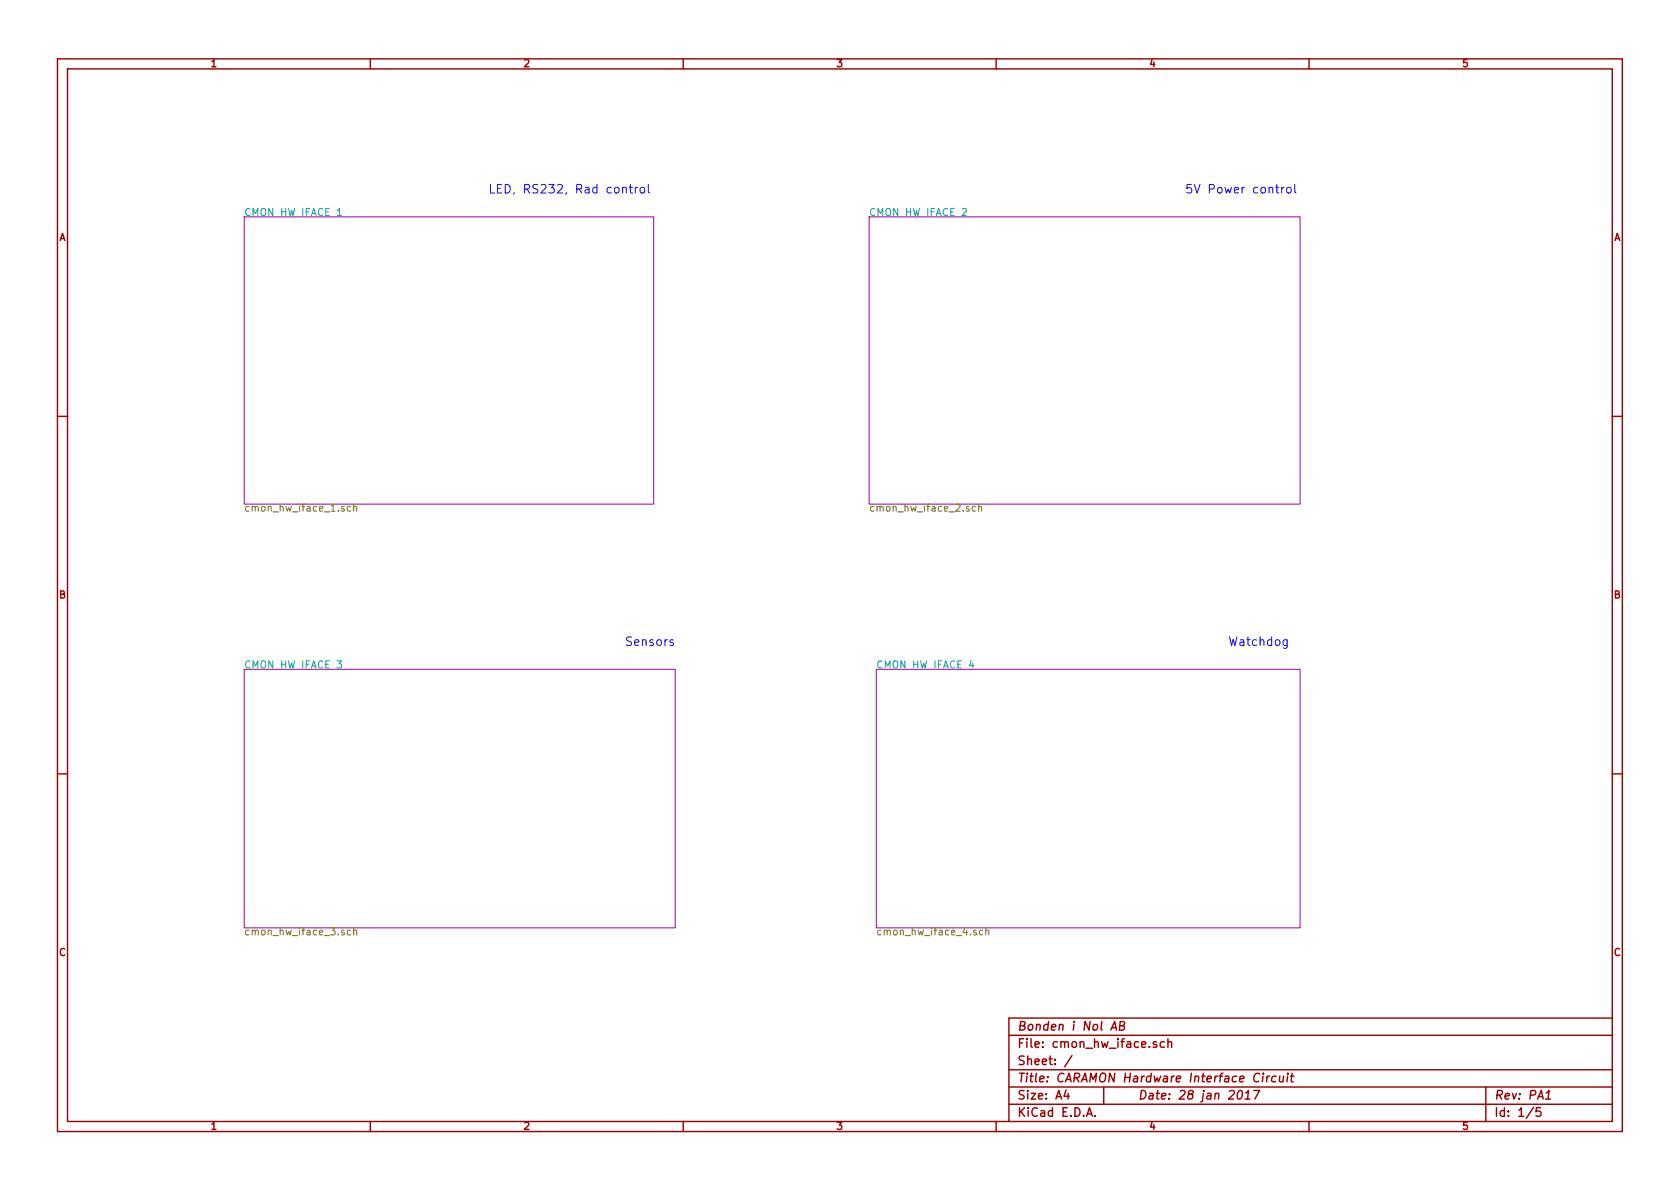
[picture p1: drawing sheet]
<svg xmlns="http://www.w3.org/2000/svg" width="297mm" height="210mm" viewBox="0 0 297 210" stroke-linecap="round" stroke-linejoin="round" font-family="sans-serif">
<g fill="none" stroke="#a00000" stroke-width=".25">
<path d="M10.2 10.4h276.6v189.7h-276.6zM11.9 12.2h273.2v186.1h-273.2zM65.5 10.4v1.8M120.8 10.4v1.8M176.1 10.4v1.8M231.4 10.4v1.8M10.2 73.6h1.7M285.1 73.6h1.7M10.2 136.8h1.7M285.1 136.8h1.7M65.5 198.3v1.8M120.8 198.3v1.8"/>
<path d="M176.1 198.3v1.8M178.4 183.1h106.7M178.4 189.2h106.7M178.4 195.3h106.7M178.4 192.2h106.7M188.5 192.8l-.4 1h1M188.8 193.3v1.1M189.5 186.7l-1.3 1.9M192.1 197.4l.5-1.5 .5 1.5M192.3 197h.7M193.6 197.3v.1M195.1 192.2v3.1"/>
<path d="M196.4 182.2l.7-1.6 .3 1.6M196.6 181.7h.7M198 181.4l.7-.1 .1-.2v-.3l-.2-.2h-.5l-.2 1.6h.6l.2-.2 .1-.3-.3-.3M204.5 184.3l-.4-.1-.2 .2 .1 .2 .5 .2v.3h-.6M205.9 184.3a.48 .48 0 0 0-.7 0v.8l.2 .1 .5-.1M206.5 184.3h.1a.36 .36 0 0 1 .6 .1v.8M206.5 183.7v1.5M219 193l.4-.2a.88 .88 0 0 1-.4 1.6l-.2-.3a1.19 1.19 0 0 1 .2-1.1zM220.1 194.4h.9M220.2 193.3l.6-.5-.2 1.6M221.7 192.8h1l-.8 1.6M222.7 189.9a.73 .73 0 0 0-1 .4 .73 .73 0 0 0 .5 1l.4-.1"/>
<path d="M223.3 190.3l-.1 1M223.4 189.8v.1M224.1 190.3l-.2 1M224.5 190.3l-.3 .1-.2 .2M225.6 190.4l-.1-.1a.52 .52 0 0 0-.6 .3v.6l.2 .1 .4-.1M226.3 190.3l-.1 .9 .4 .1 .2-.1M226.9 190.3l-.1 1M227.7 190.3l-.2 1M227.7 189.8v.1M228.2 190.3h.6M228.4 189.8l-.1 1.3 .4 .2M231.4 198.3v1.8"/>
<path d="M262.7 192.2v6.1M271.1 195.8l-1.3 2M272.4 195.9h-.7l-.1 .7 .2-.1h.5l.2 .3-.1 .5-.2 .1-.6-.1M273.3 194.4h.8M273.4 193.3l.5-.5-.2 1.6M285.1 180h-106.7v18.3"/>
</g>
<path d="M43.2 38.3h72.4v50.8h-72.4zM153.7 38.3h76.2v50.8h-76.2zM43.2 118.4h76.2v45.7h-76.2zM154.9 118.4h75v45.7h-75z" fill="none" stroke="#a000a0" stroke-width=".18"/>
<path d="M59.7 37.2l.3-.4v1.3M59.7 38.1h.7M170.2 37l.4-.2 .3 .4-.8 .9h.8M59.6 116.9h.8l-.5 .4 .4 .2v.5l-.2 .1-.5-.1M171.7 116.8l-.3 .9h.8M172 117.3v.8" fill="none" stroke="#00a0a0" stroke-width=".18"/>
<path d="M62 89.6h-.4l-.2 .2 .1 .5h.5M62.5 89.7l.2-.1h.3l.1 .8M62.5 89.1v1.3M172.5 89.6h-.4l-.2 .2 .1 .5h.5M173 89.7l.2-.1h.3l.1 .8M173 89.1v1.3M62 164.5h-.4l-.2 .2 .1 .6h.5M62.5 164.6l.2-.1h.3l.1 .8M62.5 164.1v1.2M173.7 164.5h-.3l-.2 .2 .1 .6h.4M174.3 164.6l.2-.1h.3v.8M174.3 164.1v1.2" fill="none" stroke="#808000" stroke-width=".18"/>
<g fill="none" stroke="#00f" stroke-width=".18">
<path d="M111.3 33.1h.5M111.5 32.6v1.3l.3 .2M112.3 33.1v1M112.8 33.1l-.3 .1-.2 .2M113.3 33.3l.2-.2 .4 .2v.7l-.2 .1-.4-.1zM114.6 32.6v1.3l.3 .2M226.6 33.1v1M227.1 33.1l-.3 .1-.2 .2M227.6 33.3l.2-.2 .4 .2v.7l-.2 .1-.4-.1zM228.9 32.6v1.3l.3 .2M119 113.2l-.3-.1-.3 .3 .1 .2 .5 .1v.4h-.6M227.6 113.1v1.3l-.3 .2h-.4"/>
<path d="M227.6 113.2a.48 .48 0 0 0-.7 .1v.7l.3 .1h.4"/>
</g>
<g font-size="2.1" fill="#00f">
<text x="86.4" y="34.3">LED, RS232, Rad control</text>
<text x="209.5" y="34.3">5V Power control</text>
<text x="110.5" y="114.3">Sensors</text>
<text x="217.2" y="114.3">Watchdog</text>
</g>
<g font-size="2.1" fill="#a00000">
<text x="179.9" y="185.4">File: cmon_hw_iface.sch</text>
<text x="179.9" y="182.3">Bonden i Nol AB</text>
<text x="179.9" y="191.5">Title: CARAMON Hardware Interface Circuit</text>
<text x="179.9" y="188.4">Sheet: /</text>
<text x="179.9" y="197.6">KiCad E.D.A.</text>
<text x="179.9" y="194.5">Size: A4</text>
<text x="201.2" y="194.5">Date: 28 jan 2017</text>
<text x="264.2" y="194.5">Rev: PA1</text>
<text x="264.2" y="197.6">Id: 1/5</text>
</g>
<g font-size="1.8" fill="#a00000">
<text x="37.3" y="11.9">1</text>
<text x="92.7" y="11.9">2</text>
<text x="148" y="11.9">3</text>
<text x="203.3" y="11.9">4</text>
<text x="258.6" y="11.9">5</text>
<text x="10.4" y="42.7">A</text>
<text x="285.3" y="42.7">A</text>
<text x="10.4" y="105.9">B</text>
<text x="285.3" y="105.9">B</text>
<text x="10.4" y="169.1">C</text>
<text x="285.3" y="169.1">C</text>
<text x="37.3" y="199.8">1</text>
<text x="92.7" y="199.8">2</text>
<text x="148" y="199.8">3</text>
<text x="203.3" y="199.8">4</text>
<text x="258.6" y="199.8">5</text>
</g>
<g font-size="1.8" fill="#00a0a0">
<text x="43.2" y="38.2">CMON HW IFACE 1</text>
<text x="153.7" y="38.2">CMON HW IFACE 2</text>
<text x="43.2" y="118.3">CMON HW IFACE 3</text>
<text x="154.9" y="118.3">CMON HW IFACE 4</text>
</g>
<g font-size="1.8" fill="#808000">
<text x="43.2" y="90.5">cmon_hw_iface_1.sch</text>
<text x="153.7" y="90.5">cmon_hw_iface_2.sch</text>
<text x="43.2" y="165.4">cmon_hw_iface_3.sch</text>
<text x="154.9" y="165.4">cmon_hw_iface_4.sch</text>
</g>
</svg>
